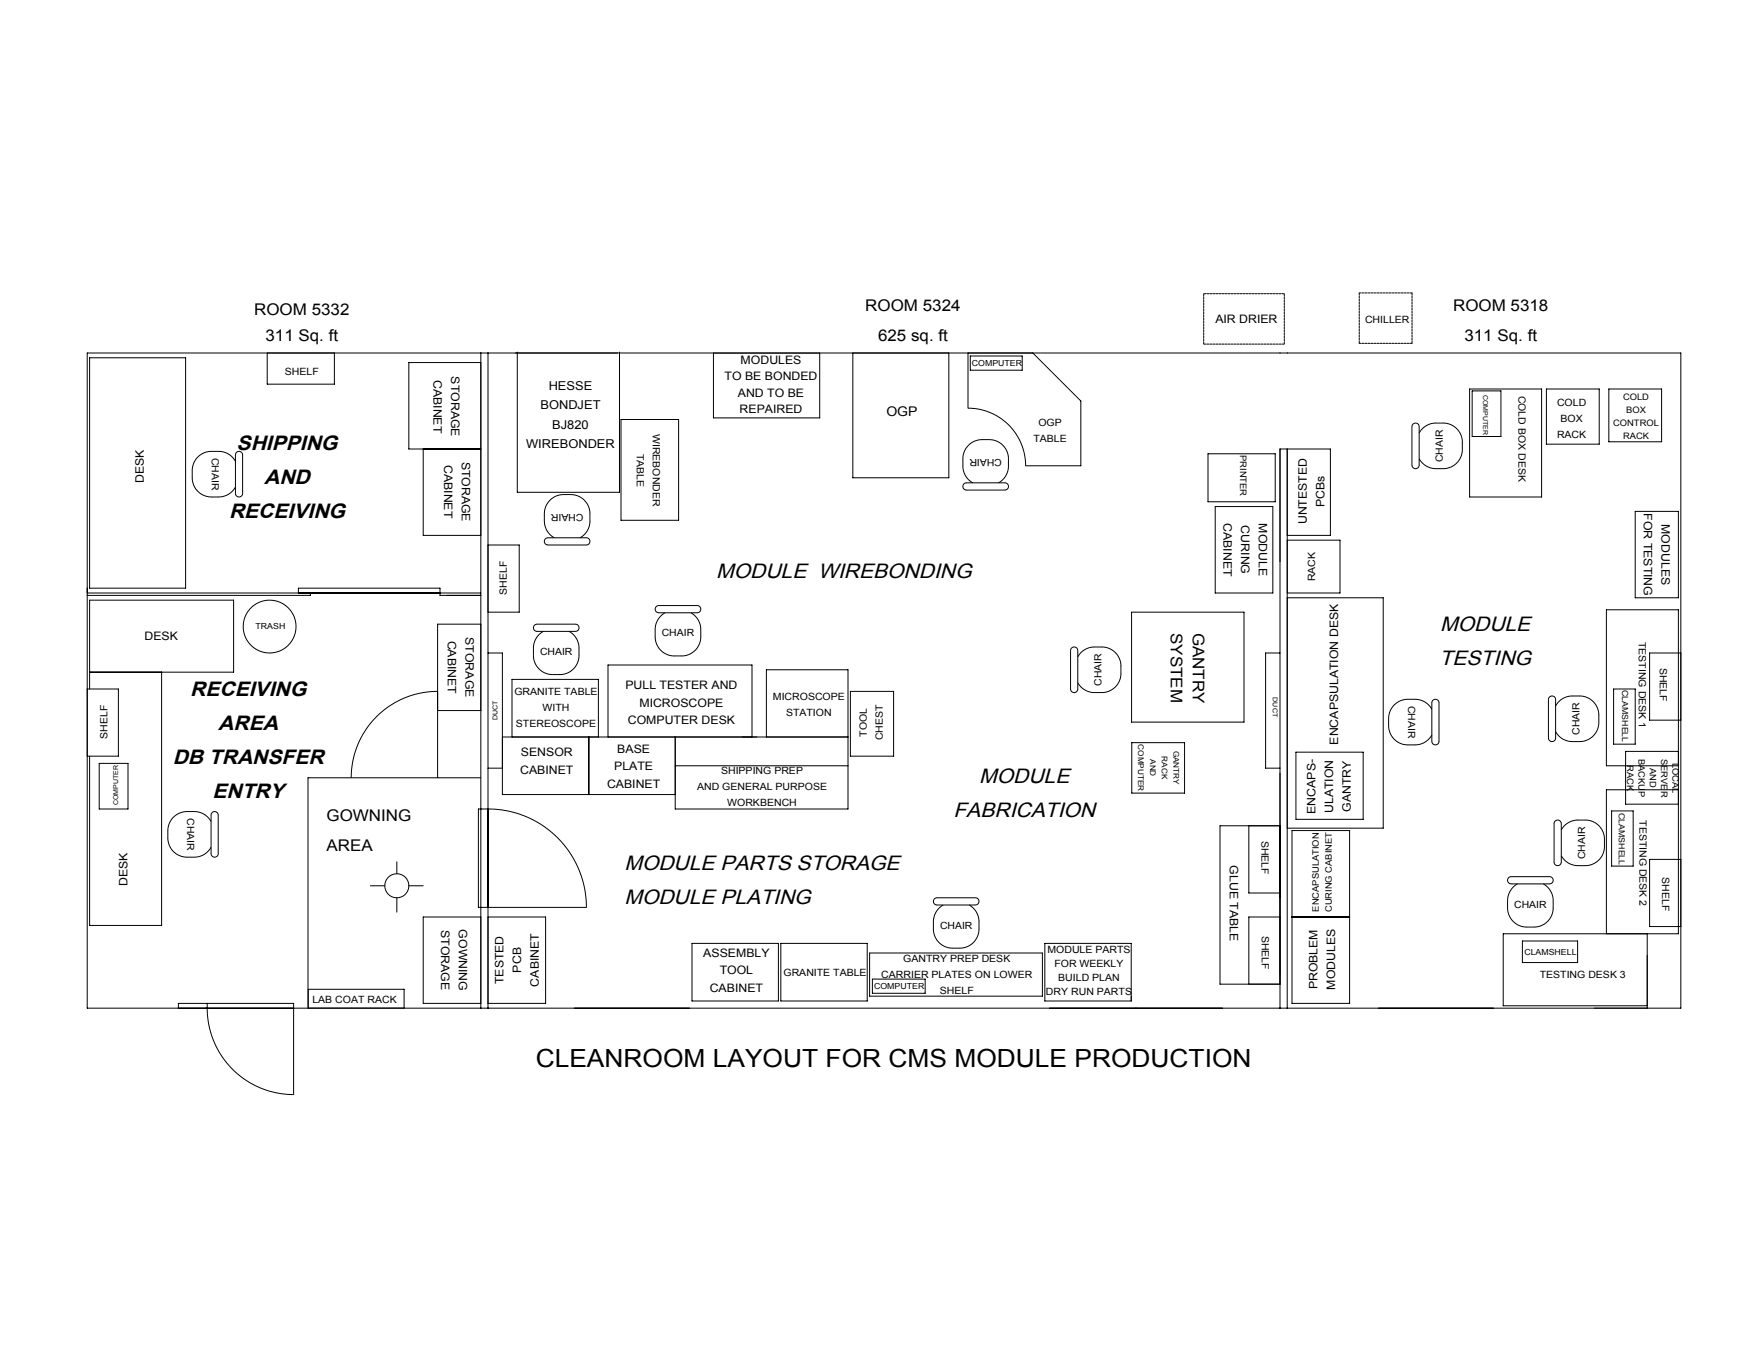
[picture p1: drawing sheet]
<svg xmlns="http://www.w3.org/2000/svg" width="1118mm" height="864mm" viewBox="0 0 1118 864" stroke-linecap="round" stroke-linejoin="round" font-family="sans-serif">
<g fill="none" stroke="#000" stroke-width=".63">
<path d="M55 224h1012v416h-1012zM57 227h61v146h-61zM170 224v20h42v-20M305 230h-45v55h45M305 224v416M310 224v416M328 224v89h65v-89M453 224v41h68v-41M542 224v79h61v-79M615 224v35a37 37 0 0 1 36 37h35v-41l-30-31M616 226h33v9h-33zM933 247h46v69h-46z"/>
<path d="M935 248h18v29h-18zM982 247h34v35h-34zM1022 247h33v34h-33zM394 266h37v64h-37zM897 269a2.3 2.3 0 0 1 3 0 2.3 2.3 0 0 1 1 2v24a2.3 2.3 0 0 1-2 3 2.3 2.3 0 0 1-2-3v-24zM901 275a12 12 0 0 1 11-6h4a12 12 0 0 1 13 12v4a12 12 0 0 1-13 13h-4a12 12 0 0 1-11-7M150 293a12 12 0 0 0-11-6h-5a12 12 0 0 0-12 12v4a12 12 0 0 0 12 13h5a12 12 0 0 0 11-7M150 287a2.3 2.3 0 0 1 3 0 2.3 2.3 0 0 1 1 2v24a2.3 2.3 0 0 1-2 3 2.3 2.3 0 0 1-2-3v-24zM269 285v55h36M767 288h43v31h-43zM817 285v355M612 307h1h25a2.3 2.3 0 0 1 2 2 2.3 2.3 0 0 1-2 2h-24a2.3 2.3 0 0 1-2-1 2.3 2.3 0 0 1 0-3z"/>
<path d="M618 307a12 12 0 0 1-7-11v-5a12 12 0 0 1 13-12h4a12 12 0 0 1 12 12v5a12 12 0 0 1-6 11M772 322h36v55h-36zM817 340h28v-55h-32v355M1038 325h28v55h-28zM310 346h20v43h-20M346 342l2-1h24a2.3 2.3 0 0 1 3 3 2.3 2.3 0 0 1-3 2h-24a2.3 2.3 0 0 1-2-1 2.3 2.3 0 0 1 0-3zM352 341a12 12 0 0 1-6-10v-5a12 12 0 0 1 12-12h4a12 12 0 0 1 13 12v5a12 12 0 0 1-7 10M817 343h34v34h-34M55 377h250M189 377v-4h90v5h26M197 377v1h-142M817 380h61v146h-61"/>
<path d="M305 396h-27v98M339 397l2-1h24a2.3 2.3 0 0 1 3 3 2.3 2.3 0 0 1-3 2h-24a2.3 2.3 0 0 1-2-2 2.3 2.3 0 0 1 0-2zM417 385h1h25a2.3 2.3 0 0 1 2 2 2.3 2.3 0 0 1-2 2h-25a2.3 2.3 0 0 1-2-1 2.3 2.3 0 0 1 1-3zM422 389a12 12 0 0 0-6 11v4a12 12 0 0 0 12 13h5a12 12 0 0 0 12-13v-4a12 12 0 0 0-6-11M719 389h71v70h-71zM310 415h9v90h110M345 401a12 12 0 0 0-6 11v4a12 12 0 0 0 12 12h4a12 12 0 0 0 13-12v-4a12 12 0 0 0-7-11M681 411a2.3 2.3 0 0 1 2 0 2.3 2.3 0 0 1 1 2v25a2.3 2.3 0 0 1-2 2 2.3 2.3 0 0 1-2-2v-25zM684 417a12 12 0 0 1 11-6h5a12 12 0 0 1 12 12v5a12 12 0 0 1-12 12h-5a12 12 0 0 1-11-7M813 415h-9v73h9M1067 415h-19v42h19M55 438h20v42h-20"/>
<path d="M57 427h91v-46h-91v57M103 427v161h-46v-108M278 439a55 55 0 0 0-55 55M540 439h27v41h-27zM1025 438h13v35h-13zM278 451h27M909 450a12 12 0 0 0-10-6h-5a12 12 0 0 0-12 12v5a12 12 0 0 0 12 12h5a12 12 0 0 0 10-6M910 445a2.3 2.3 0 0 1 2-1 2.3 2.3 0 0 1 2 2v25a2.3 2.3 0 0 1-3 2 2.3 2.3 0 0 1-2-2v-25zM984 443a2.3 2.3 0 0 1 2-1 2.3 2.3 0 0 1 2 2v25a2.3 2.3 0 0 1-2 2 2.3 2.3 0 0 1-3-2v-25zM988 448a12 12 0 0 1 11-6h4a12 12 0 0 1 12 12v5a12 12 0 0 1-12 12h-4a12 12 0 0 1-11-6M325 468v-37h55v37M374 468v37"/>
<path d="M386 468v-46h92v46M429 468v46h109v-89h-51v43M538 468h-219M719 472h33v32h-33zM823 478h43v42h-43zM1066 477h-34v34h34M63 485h18v29h-18zM305 494h-109v146M310 488h9M429 486h109M1066 486h-46v-99h46v206h-111v46h91M135 516a2.3 2.3 0 0 1 2 0 2.3 2.3 0 0 1 2 2v24a2.3 2.3 0 0 1-3 2 2.3 2.3 0 0 1-2-2v-25z"/>
<path d="M304 514h6a62 62 0 0 1 62 62h-68zM1023 515h14v35h-14zM1066 502h-46v91M134 522a12 12 0 0 0-11-7h-4a12 12 0 0 0-12 13v4a12 12 0 0 0 12 12h4a12 12 0 0 0 11-6M793 524v43h20M813 524h-38v101h38M820 527h37v110h-37zM987 522a2.3 2.3 0 0 1 3-1 2.3 2.3 0 0 1 1 2v24a2.3 2.3 0 0 1-2 3 2.3 2.3 0 0 1-2-3v-24zM991 527a12 12 0 0 1 11-6h5a12 12 0 0 1 12 12v4a12 12 0 0 1-12 13h-5a12 12 0 0 1-11-7M252 547v8M958 557h1h25a2.3 2.3 0 0 1 2 2 2.3 2.3 0 0 1-2 2h-24a2.3 2.3 0 0 1-3-1 2.3 2.3 0 0 1 1-3zM1067 546h-19v42h19"/>
<path d="M235 562h9M252 570v9M260 562h9M593 571l2-1h24a2.3 2.3 0 0 1 3 2 2.3 2.3 0 0 1-3 3h-24a2.3 2.3 0 0 1-2-2 2.3 2.3 0 0 1 0-2zM599 575a12 12 0 0 0-6 10v5a12 12 0 0 0 12 12h4a12 12 0 0 0 13-12v-5a12 12 0 0 0-7-10M964 561a12 12 0 0 0-7 11v5a12 12 0 0 0 13 12h4a12 12 0 0 0 12-12v-5a12 12 0 0 0-6-11M305 582h-36v55h36M310 582h36v55h-36M439 599h55v37h-55zM496 599h55v37h-55zM663 599h55v37h-55zM813 582h-20v43"/>
<path d="M820 582h37M967 598h35v13h-35zM1046 593v47M552 605h110v28h-110zM132 637v3a55 55 0 0 0 54 55v-58h-73v3M554 622h33v9h-33zM196 640v-12h61v12"/>
<circle cx="171" cy="398" r="17"/>
<circle cx="252" cy="562" r="8"/>
</g>
<path d="M764 187v32M863 186v32M816 219v-32M897 218v-32" fill="none" stroke="#000" stroke-width=".63" stroke-dasharray="1.3 .6" stroke-dashoffset="-.1"/>
<path d="M816 187h-52M764 219h52" fill="none" stroke="#000" stroke-width=".63" stroke-dasharray="1.3 .6" stroke-dashoffset="-.2"/>
<path d="M897 186h-34M863 218h34" fill="none" stroke="#000" stroke-width=".63" stroke-dasharray="1.3 .6" stroke-dashoffset=".1"/>
<text font-size="15.9" x="340" y="677">CLEANROOM LAYOUT FOR CMS MODULE PRODUCTION</text>
<g font-size="13.1">
<text x="150" y="286">SHIPPING</text>
<text x="168" y="307">AND</text>
<text x="145" y="329">RECEIVING</text>
<text x="455" y="367">MODULE WIREBONDING</text>
<text x="915" y="401">MODULE</text>
<text x="914" y="422">TESTING</text>
<text x="121" y="442">RECEIVING</text>
<text x="139" y="464">AREA</text>
<text x="110" y="485">DB TRANSFER</text>
<text x="622" y="497">MODULE</text>
<text x="135" y="507">ENTRY</text>
<text x="605" y="519">FABRICATION</text>
<text x="397" y="553">MODULE PARTS STORAGE</text>
<text x="397" y="574">MODULE PLATING</text>
</g>
<g font-size="10.2">
<text x="549" y="197">ROOM 5324</text>
<text x="923" y="197">ROOM 5318</text>
<text x="161" y="200">ROOM 5332</text>
<text x="169" y="217">311 Sq. ft</text>
<text x="558" y="217">625 sq. ft</text>
<text x="930" y="217">311 Sq. ft</text>
<text x="743" y="402" transform="rotate(90 743 402)">SYSTEM</text>
<text x="757" y="402" transform="rotate(90 757 402)">GANTRY</text>
<text x="207" y="521">GOWNING</text>
<text x="207" y="540">AREA</text>
</g>
<text font-size="8.5" x="563" y="264">OGP</text>
<g font-size="7.8">
<text x="348" y="247">HESSE</text>
<text x="343" y="260">BONDJET</text>
<text x="351" y="272">BJ820</text>
<text x="334" y="284">WIREBONDER</text>
</g>
<g font-size="7.4">
<text x="772" y="205">AIR DRIER</text>
<text x="470" y="231">MODULES</text>
<text x="286" y="239" transform="rotate(90 286 239)">STORAGE</text>
<text x="275" y="241" transform="rotate(90 275 241)">CABINET</text>
<text x="460" y="242">TO BE BONDED</text>
<text x="469" y="252">AND TO BE</text>
<text x="470" y="262">REPAIRED</text>
<text x="293" y="293" transform="rotate(90 293 293)">STORAGE</text>
<text x="282" y="295" transform="rotate(90 282 295)">CABINET</text>
<text x="91" y="307" transform="rotate(-90 91 307)">DESK</text>
<text x="841" y="322" transform="rotate(-90 841 322)">PCBs</text>
<text x="1044" y="326" transform="rotate(90 1044 326)">FOR TESTING</text>
<text x="777" y="332" transform="rotate(90 777 332)">CABINET</text>
<text x="788" y="334" transform="rotate(90 788 334)">CURING</text>
<text x="799" y="332" transform="rotate(90 799 332)">MODULE</text>
<text x="830" y="333" transform="rotate(-90 830 333)">UNTESTED</text>
<text x="1055" y="333" transform="rotate(90 1055 333)">MODULES</text>
<text x="92" y="406">DESK</text>
<text x="284" y="407" transform="rotate(90 284 407)">CABINET</text>
<text x="296" y="405" transform="rotate(90 296 405)">STORAGE</text>
<text x="397" y="438">PULL TESTER AND</text>
<text x="406" y="449">MICROSCOPE</text>
<text x="399" y="460">COMPUTER DESK</text>
<text x="850" y="473" transform="rotate(-90 850 473)">ENCAPSULATION DESK</text>
<text x="392" y="478">BASE</text>
<text x="331" y="480">SENSOR</text>
<text x="330" y="491">CABINET</text>
<text x="390" y="489">PLATE</text>
<text x="385" y="500">CABINET</text>
<text x="858" y="516" transform="rotate(-90 858 516)">GANTRY</text>
<text x="835" y="517" transform="rotate(-90 835 517)">ENCAPS-</text>
<text x="847" y="516" transform="rotate(-90 847 516)">ULATION</text>
<text x="781" y="550" transform="rotate(90 781 550)">GLUE TABLE</text>
<text x="81" y="563" transform="rotate(-90 81 563)">DESK</text>
<text x="280" y="591" transform="rotate(90 280 591)">STORAGE</text>
<text x="291" y="590" transform="rotate(90 291 590)">GOWNING</text>
<text x="447" y="608">ASSEMBLY</text>
<text x="331" y="618" transform="rotate(-90 331 618)">PCB</text>
<text x="457" y="619">TOOL</text>
<text x="320" y="625" transform="rotate(-90 320 625)">TESTED</text>
<text x="342" y="626" transform="rotate(-90 342 626)">CABINET</text>
<text x="451" y="630">CABINET</text>
<text x="837" y="628" transform="rotate(-90 837 628)">PROBLEM</text>
<text x="848" y="628" transform="rotate(-90 848 628)">MODULES</text>
</g>
<g font-size="6.3">
<text x="867" y="205">CHILLER</text>
<text x="181" y="238">SHELF</text>
<text x="964" y="251" transform="rotate(90 964 251)">COLD BOX DESK</text>
<text x="989" y="258">COLD</text>
<text x="991" y="268">BOX</text>
<text x="415" y="276" transform="rotate(90 415 276)">WIREBONDER</text>
<text x="659" y="270">OGP</text>
<text x="656" y="281">TABLE</text>
<text x="989" y="278">RACK</text>
<text x="404" y="288" transform="rotate(90 404 288)">TABLE</text>
<text x="134" y="291" transform="rotate(90 134 291)">CHAIR</text>
<text x="636" y="291" transform="rotate(-180 636 291)">CHAIR</text>
<text x="916" y="293" transform="rotate(-90 916 293)">CHAIR</text>
<text x="370" y="326" transform="rotate(-180 370 326)">CHAIR</text>
<text x="835" y="369" transform="rotate(-90 835 369)">RACK</text>
<text x="322" y="378" transform="rotate(-90 322 378)">SHELF</text>
<text x="420" y="404">CHAIR</text>
<text x="1041" y="408" transform="rotate(90 1041 408)">TESTING DESK 1</text>
<text x="343" y="416">CHAIR</text>
<text x="1054" y="424" transform="rotate(90 1054 424)">SHELF</text>
<text x="699" y="436" transform="rotate(-90 699 436)">CHAIR</text>
<text x="327" y="442">GRANITE TABLE</text>
<text x="491" y="444">MICROSCOPE</text>
<text x="894" y="448" transform="rotate(90 894 448)">CHAIR</text>
<text x="345" y="452">WITH</text>
<text x="499" y="455">STATION</text>
<text x="328" y="462">STEREOSCOPE</text>
<text x="550" y="468" transform="rotate(-90 550 468)">TOOL</text>
<text x="1003" y="467" transform="rotate(-90 1003 467)">CHAIR</text>
<text x="68" y="469" transform="rotate(-90 68 469)">SHELF</text>
<text x="561" y="470" transform="rotate(-90 561 470)">CHEST</text>
<text x="458" y="491">SHIPPING PREP</text>
<text x="443" y="502">AND GENERAL PURPOSE</text>
<text x="462" y="512">WORKBENCH</text>
<text x="119" y="520" transform="rotate(90 119 520)">CHAIR</text>
<text x="1041" y="521" transform="rotate(90 1041 521)">TESTING DESK 2</text>
<text x="801" y="534" transform="rotate(90 801 534)">SHELF</text>
<text x="1007" y="545" transform="rotate(-90 1007 545)">CHAIR</text>
<text x="1056" y="557" transform="rotate(90 1056 557)">SHELF</text>
<text x="962" y="576">CHAIR</text>
<text x="597" y="590">CHAIR</text>
<text x="801" y="594" transform="rotate(90 801 594)">SHELF</text>
<text x="665" y="605">MODULE PARTS</text>
<text x="574" y="611">GANTRY PREP DESK</text>
<text x="670" y="614">FOR WEEKLY</text>
<text x="498" y="620">GRANITE TABLE</text>
<text x="560" y="621">CARRIER PLATES ON LOWER</text>
<text x="672" y="623">BUILD PLAN</text>
<text x="978" y="621">TESTING DESK 3</text>
<text x="597" y="631">SHELF</text>
<text x="664" y="632">DRY RUN PARTS</text>
<text x="198" y="637">LAB COAT RACK</text>
</g>
<g font-size="5.6">
<text x="1031" y="254">COLD</text>
<text x="1033" y="262">BOX</text>
<text x="1024" y="270">CONTROL</text>
<text x="1031" y="279">RACK</text>
<text x="788" y="289" transform="rotate(90 788 289)">PRINTER</text>
<text x="1033" y="486" transform="rotate(90 1033 486)">RACK</text>
<text x="1040" y="482" transform="rotate(90 1040 482)">BACKUP</text>
<text x="1055" y="482" transform="rotate(90 1055 482)">SERVER</text>
<text x="1062" y="484" transform="rotate(90 1062 484)">LOCAL</text>
<text x="1048" y="488" transform="rotate(90 1048 488)">AND</text>
<text x="837" y="579" transform="rotate(-90 837 579)">ENCAPSULATION</text>
<text x="846" y="579" transform="rotate(-90 846 579)">CURING CABINET</text>
</g>
<g font-size="5.3">
<text x="617" y="232">COMPUTER</text>
<text x="162" y="399">TRASH</text>
<text x="1030" y="438" transform="rotate(90 1030 438)">CLAMSHELL</text>
<text x="1028" y="516" transform="rotate(90 1028 516)">CLAMSHELL</text>
<text x="968" y="607">CLAMSHELL</text>
<text x="555" y="628">COMPUTER</text>
</g>
<g font-size="4.9">
<text x="723" y="473" transform="rotate(90 723 473)">COMPUTER</text>
<text x="745" y="477" transform="rotate(90 745 477)">GANTRY</text>
<text x="730" y="482" transform="rotate(90 730 482)">AND</text>
<text x="738" y="480" transform="rotate(90 738 480)">RACK</text>
</g>
<g font-size="4.2">
<text x="942" y="251" transform="rotate(90 942 251)">COMPUTER</text>
<text x="808" y="443" transform="rotate(90 808 443)">DUCT</text>
<text x="316" y="457" transform="rotate(-90 316 457)">DUCT</text>
<text x="75" y="511" transform="rotate(-90 75 511)">COMPUTER</text>
</g>
</svg>
